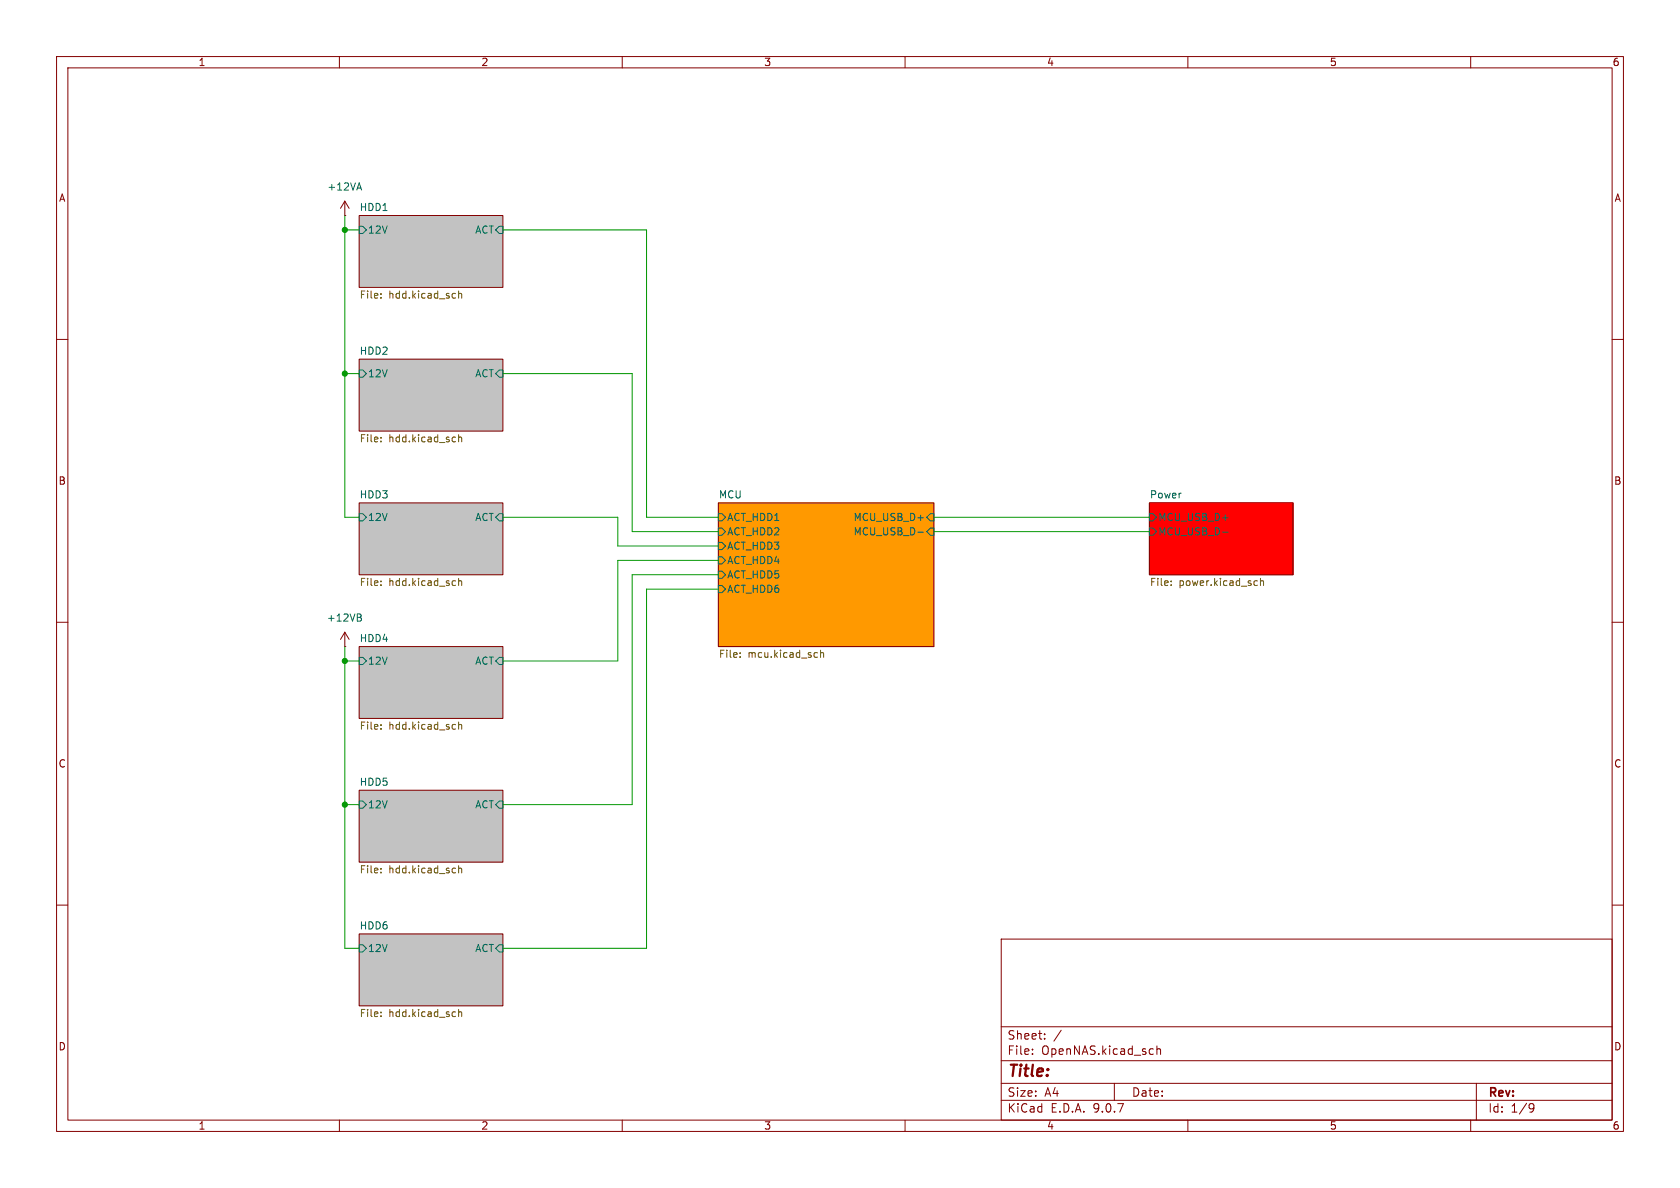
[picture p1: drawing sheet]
(kicad_sch
 (version 20250114)
 (generator "eeschema")
 (generator_version "9.0")
 (paper "A4")
 (lib_symbols
  (symbol "power:+12V"
   (power)
   (pin_numbers (hide yes))
   (pin_names
    (offset 0) (hide yes)) (exclude_from_sim no) (in_bom yes) (on_board yes)
   (property "Reference" "#PWR" (at 0 -3.81 0) (effects (font (size 1.27 1.27)) (hide yes)))
   (property "Value" "+12V" (at 0 3.556 0) (effects (font (size 1.27 1.27))))
   (property "Footprint" "" (at 0 0 0) (effects (font (size 1.27 1.27)) (hide yes)))
   (property "Datasheet" "" (at 0 0 0) (effects (font (size 1.27 1.27)) (hide yes)))
   (property "Description" "Power symbol creates a global label with name \"+12V\"" (at 0 0 0) (effects (font (size 1.27 1.27)) (hide yes)))
   (symbol "+12V_0_1"
    (polyline (pts (xy -0.762 1.27) (xy 0 2.54)) (stroke (width 0) (type default)) (fill (type none)))
    (polyline (pts (xy 0 2.54) (xy 0.762 1.27)) (stroke (width 0) (type default)) (fill (type none)))
    (polyline (pts (xy 0 0) (xy 0 2.54)) (stroke (width 0) (type default)) (fill (type none))))
   (symbol "+12V_1_1"
    (pin power_in line (at 0 0 90) (length 0) (name "~" (effects (font (size 1.27 1.27)))) (number "1" (effects (font (size 1.27 1.27))))))
   (embedded_fonts no)))
 (junction
  (at 60.96 40.64)
  (diameter 0)
  (color 0 0 0 0))
 (junction
  (at 60.96 116.84)
  (diameter 0)
  (color 0 0 0 0))
 (junction
  (at 60.96 66.04)
  (diameter 0)
  (color 0 0 0 0))
 (junction
  (at 60.96 142.24)
  (diameter 0)
  (color 0 0 0 0))
 (wire
  (pts (xy 109.22 91.44) (xy 109.22 96.52))
  (stroke (width 0) (type default)))
 (wire
  (pts (xy 60.96 142.24) (xy 60.96 167.64))
  (stroke (width 0) (type default)))
 (wire
  (pts (xy 165.1 93.98) (xy 203.2 93.98))
  (stroke (width 0) (type default)))
 (wire
  (pts (xy 60.96 116.84) (xy 60.96 142.24))
  (stroke (width 0) (type default)))
 (wire
  (pts (xy 111.76 142.24) (xy 111.76 101.6))
  (stroke (width 0) (type default)))
 (wire
  (pts (xy 88.9 91.44) (xy 109.22 91.44))
  (stroke (width 0) (type default)))
 (wire
  (pts (xy 114.3 40.64) (xy 114.3 91.44))
  (stroke (width 0) (type default)))
 (wire
  (pts (xy 111.76 66.04) (xy 111.76 93.98))
  (stroke (width 0) (type default)))
 (wire
  (pts (xy 88.9 167.64) (xy 114.3 167.64))
  (stroke (width 0) (type default)))
 (wire
  (pts (xy 109.22 116.84) (xy 109.22 99.06))
  (stroke (width 0) (type default)))
 (wire
  (pts (xy 109.22 96.52) (xy 127 96.52))
  (stroke (width 0) (type default)))
 (wire
  (pts (xy 165.1 91.44) (xy 203.2 91.44))
  (stroke (width 0) (type default)))
 (wire
  (pts (xy 88.9 116.84) (xy 109.22 116.84))
  (stroke (width 0) (type default)))
 (wire
  (pts (xy 88.9 66.04) (xy 111.76 66.04))
  (stroke (width 0) (type default)))
 (wire
  (pts (xy 60.96 40.64) (xy 63.5 40.64))
  (stroke (width 0) (type default)))
 (wire
  (pts (xy 60.96 66.04) (xy 63.5 66.04))
  (stroke (width 0) (type default)))
 (wire
  (pts (xy 60.96 66.04) (xy 60.96 91.44))
  (stroke (width 0) (type default)))
 (wire
  (pts (xy 88.9 40.64) (xy 114.3 40.64))
  (stroke (width 0) (type default)))
 (wire
  (pts (xy 60.96 114.3) (xy 60.96 116.84))
  (stroke (width 0) (type default)))
 (wire
  (pts (xy 60.96 38.1) (xy 60.96 40.64))
  (stroke (width 0) (type default)))
 (wire
  (pts (xy 114.3 104.14) (xy 127 104.14))
  (stroke (width 0) (type default)))
 (wire
  (pts (xy 60.96 142.24) (xy 63.5 142.24))
  (stroke (width 0) (type default)))
 (wire
  (pts (xy 60.96 40.64) (xy 60.96 66.04))
  (stroke (width 0) (type default)))
 (wire
  (pts (xy 60.96 116.84) (xy 63.5 116.84))
  (stroke (width 0) (type default)))
 (wire
  (pts (xy 109.22 99.06) (xy 127 99.06))
  (stroke (width 0) (type default)))
 (wire
  (pts (xy 111.76 101.6) (xy 127 101.6))
  (stroke (width 0) (type default)))
 (wire
  (pts (xy 88.9 142.24) (xy 111.76 142.24))
  (stroke (width 0) (type default)))
 (wire
  (pts (xy 114.3 91.44) (xy 127 91.44))
  (stroke (width 0) (type default)))
 (wire
  (pts (xy 114.3 167.64) (xy 114.3 104.14))
  (stroke (width 0) (type default)))
 (wire
  (pts (xy 111.76 93.98) (xy 127 93.98))
  (stroke (width 0) (type default)))
 (wire
  (pts (xy 60.96 167.64) (xy 63.5 167.64))
  (stroke (width 0) (type default)))
 (wire
  (pts (xy 60.96 91.44) (xy 63.5 91.44))
  (stroke (width 0) (type default)))
 (symbol
  (lib_id "power:+12V")
  (at 60.96 114.3 0)
  (unit 1)
  (exclude_from_sim no)
  (in_bom yes)
  (on_board yes)
  (dnp no)
  (fields_autoplaced yes)
  (property "Reference" "#PWR0102" (at 60.96 118.11 0) (effects (font (size 1.27 1.27)) (hide yes)))
  (property "Value" "+12VB" (at 60.96 109.22 0) (effects (font (size 1.27 1.27))))
  (property "Footprint" "" (at 60.96 114.3 0) (effects (font (size 1.27 1.27)) (hide yes)))
  (property "Datasheet" "" (at 60.96 114.3 0) (effects (font (size 1.27 1.27)) (hide yes)))
  (property "Description" "Power symbol creates a global label with name \"+12V\"" (at 60.96 114.3 0) (effects (font (size 1.27 1.27)) (hide yes)))
  (pin "1"))
 (symbol
  (lib_id "power:+12V")
  (at 60.96 38.1 0)
  (unit 1)
  (exclude_from_sim no)
  (in_bom yes)
  (on_board yes)
  (dnp no)
  (fields_autoplaced yes)
  (property "Reference" "#PWR0101" (at 60.96 41.91 0) (effects (font (size 1.27 1.27)) (hide yes)))
  (property "Value" "+12VA" (at 60.96 33.02 0) (effects (font (size 1.27 1.27))))
  (property "Footprint" "" (at 60.96 38.1 0) (effects (font (size 1.27 1.27)) (hide yes)))
  (property "Datasheet" "" (at 60.96 38.1 0) (effects (font (size 1.27 1.27)) (hide yes)))
  (property "Description" "Power symbol creates a global label with name \"+12V\"" (at 60.96 38.1 0) (effects (font (size 1.27 1.27)) (hide yes)))
  (pin "1"))
 (sheet
  (at 63.5 114.3)
  (size 25.4 12.7)
  (exclude_from_sim no)
  (in_bom yes)
  (on_board yes)
  (dnp no)
  (fields_autoplaced yes)
  (stroke (width 0.1524) (type solid))
  (fill (color 194 194 194 1.0000))
  (property "Sheetname" "HDD4" (at 63.5 113.5884 0) (effects (font (size 1.27 1.27)) (justify left bottom)))
  (property "Sheetfile" "hdd.kicad_sch" (at 63.5 127.5846 0) (effects (font (size 1.27 1.27)) (justify left top)))
  (pin "12V" input (at 63.5 116.84 180) (effects (font (size 1.27 1.27)) (justify left)))
  (pin "ACT" input (at 88.9 116.84 0) (effects (font (size 1.27 1.27)) (justify right))))
 (sheet
  (at 63.5 63.5)
  (size 25.4 12.7)
  (exclude_from_sim no)
  (in_bom yes)
  (on_board yes)
  (dnp no)
  (fields_autoplaced yes)
  (stroke (width 0.1524) (type solid))
  (fill (color 194 194 194 1.0000))
  (property "Sheetname" "HDD2" (at 63.5 62.7884 0) (effects (font (size 1.27 1.27)) (justify left bottom)))
  (property "Sheetfile" "hdd.kicad_sch" (at 63.5 76.7846 0) (effects (font (size 1.27 1.27)) (justify left top)))
  (pin "12V" input (at 63.5 66.04 180) (effects (font (size 1.27 1.27)) (justify left)))
  (pin "ACT" input (at 88.9 66.04 0) (effects (font (size 1.27 1.27)) (justify right))))
 (sheet
  (at 127 88.9)
  (size 38.1 25.4)
  (exclude_from_sim no)
  (in_bom yes)
  (on_board yes)
  (dnp no)
  (fields_autoplaced yes)
  (stroke (width 0.1524) (type solid))
  (fill (color 255 153 0 1.0000))
  (property "Sheetname" "MCU" (at 127 88.1884 0) (effects (font (size 1.27 1.27)) (justify left bottom)))
  (property "Sheetfile" "mcu.kicad_sch" (at 127 114.8846 0) (effects (font (size 1.27 1.27)) (justify left top)))
  (pin "ACT_HDD1" input (at 127 91.44 180) (effects (font (size 1.27 1.27)) (justify left)))
  (pin "ACT_HDD2" input (at 127 93.98 180) (effects (font (size 1.27 1.27)) (justify left)))
  (pin "ACT_HDD3" input (at 127 96.52 180) (effects (font (size 1.27 1.27)) (justify left)))
  (pin "ACT_HDD4" input (at 127 99.06 180) (effects (font (size 1.27 1.27)) (justify left)))
  (pin "ACT_HDD5" input (at 127 101.6 180) (effects (font (size 1.27 1.27)) (justify left)))
  (pin "ACT_HDD6" input (at 127 104.14 180) (effects (font (size 1.27 1.27)) (justify left)))
  (pin "MCU_USB_D+" input (at 165.1 91.44 0) (effects (font (size 1.27 1.27)) (justify right)))
  (pin "MCU_USB_D-" input (at 165.1 93.98 0) (effects (font (size 1.27 1.27)) (justify right))))
 (sheet
  (at 63.5 165.1)
  (size 25.4 12.7)
  (exclude_from_sim no)
  (in_bom yes)
  (on_board yes)
  (dnp no)
  (fields_autoplaced yes)
  (stroke (width 0.1524) (type solid))
  (fill (color 194 194 194 1.0000))
  (property "Sheetname" "HDD6" (at 63.5 164.3884 0) (effects (font (size 1.27 1.27)) (justify left bottom)))
  (property "Sheetfile" "hdd.kicad_sch" (at 63.5 178.3846 0) (effects (font (size 1.27 1.27)) (justify left top)))
  (pin "12V" input (at 63.5 167.64 180) (effects (font (size 1.27 1.27)) (justify left)))
  (pin "ACT" input (at 88.9 167.64 0) (effects (font (size 1.27 1.27)) (justify right))))
 (sheet
  (at 63.5 38.1)
  (size 25.4 12.7)
  (exclude_from_sim no)
  (in_bom yes)
  (on_board yes)
  (dnp no)
  (fields_autoplaced yes)
  (stroke (width 0.1524) (type solid))
  (fill (color 194 194 194 1.0000))
  (property "Sheetname" "HDD1" (at 63.5 37.3884 0) (effects (font (size 1.27 1.27)) (justify left bottom)))
  (property "Sheetfile" "hdd.kicad_sch" (at 63.5 51.3846 0) (effects (font (size 1.27 1.27)) (justify left top)))
  (pin "12V" input (at 63.5 40.64 180) (effects (font (size 1.27 1.27)) (justify left)))
  (pin "ACT" input (at 88.9 40.64 0) (effects (font (size 1.27 1.27)) (justify right))))
 (sheet
  (at 63.5 88.9)
  (size 25.4 12.7)
  (exclude_from_sim no)
  (in_bom yes)
  (on_board yes)
  (dnp no)
  (fields_autoplaced yes)
  (stroke (width 0.1524) (type solid))
  (fill (color 194 194 194 1.0000))
  (property "Sheetname" "HDD3" (at 63.5 88.1884 0) (effects (font (size 1.27 1.27)) (justify left bottom)))
  (property "Sheetfile" "hdd.kicad_sch" (at 63.5 102.1846 0) (effects (font (size 1.27 1.27)) (justify left top)))
  (pin "12V" input (at 63.5 91.44 180) (effects (font (size 1.27 1.27)) (justify left)))
  (pin "ACT" input (at 88.9 91.44 0) (effects (font (size 1.27 1.27)) (justify right))))
 (sheet
  (at 203.2 88.9)
  (size 25.4 12.7)
  (exclude_from_sim no)
  (in_bom yes)
  (on_board yes)
  (dnp no)
  (fields_autoplaced yes)
  (stroke (width 0.1524) (type solid))
  (fill (color 255 0 0 1.0000))
  (property "Sheetname" "Power" (at 203.2 88.1884 0) (effects (font (size 1.27 1.27)) (justify left bottom)))
  (property "Sheetfile" "power.kicad_sch" (at 203.2 102.1846 0) (effects (font (size 1.27 1.27)) (justify left top)))
  (pin "MCU_USB_D+" input (at 203.2 91.44 180) (effects (font (size 1.27 1.27)) (justify left)))
  (pin "MCU_USB_D-" input (at 203.2 93.98 180) (effects (font (size 1.27 1.27)) (justify left))))
 (sheet
  (at 63.5 139.7)
  (size 25.4 12.7)
  (exclude_from_sim no)
  (in_bom yes)
  (on_board yes)
  (dnp no)
  (fields_autoplaced yes)
  (stroke (width 0.1524) (type solid))
  (fill (color 194 194 194 1.0000))
  (property "Sheetname" "HDD5" (at 63.5 138.9884 0) (effects (font (size 1.27 1.27)) (justify left bottom)))
  (property "Sheetfile" "hdd.kicad_sch" (at 63.5 152.9846 0) (effects (font (size 1.27 1.27)) (justify left top)))
  (pin "12V" input (at 63.5 142.24 180) (effects (font (size 1.27 1.27)) (justify left)))
  (pin "ACT" input (at 88.9 142.24 0) (effects (font (size 1.27 1.27)) (justify right))))
 (sheet_instances
  (path ""
   (page "1")))
 (embedded_fonts no))
